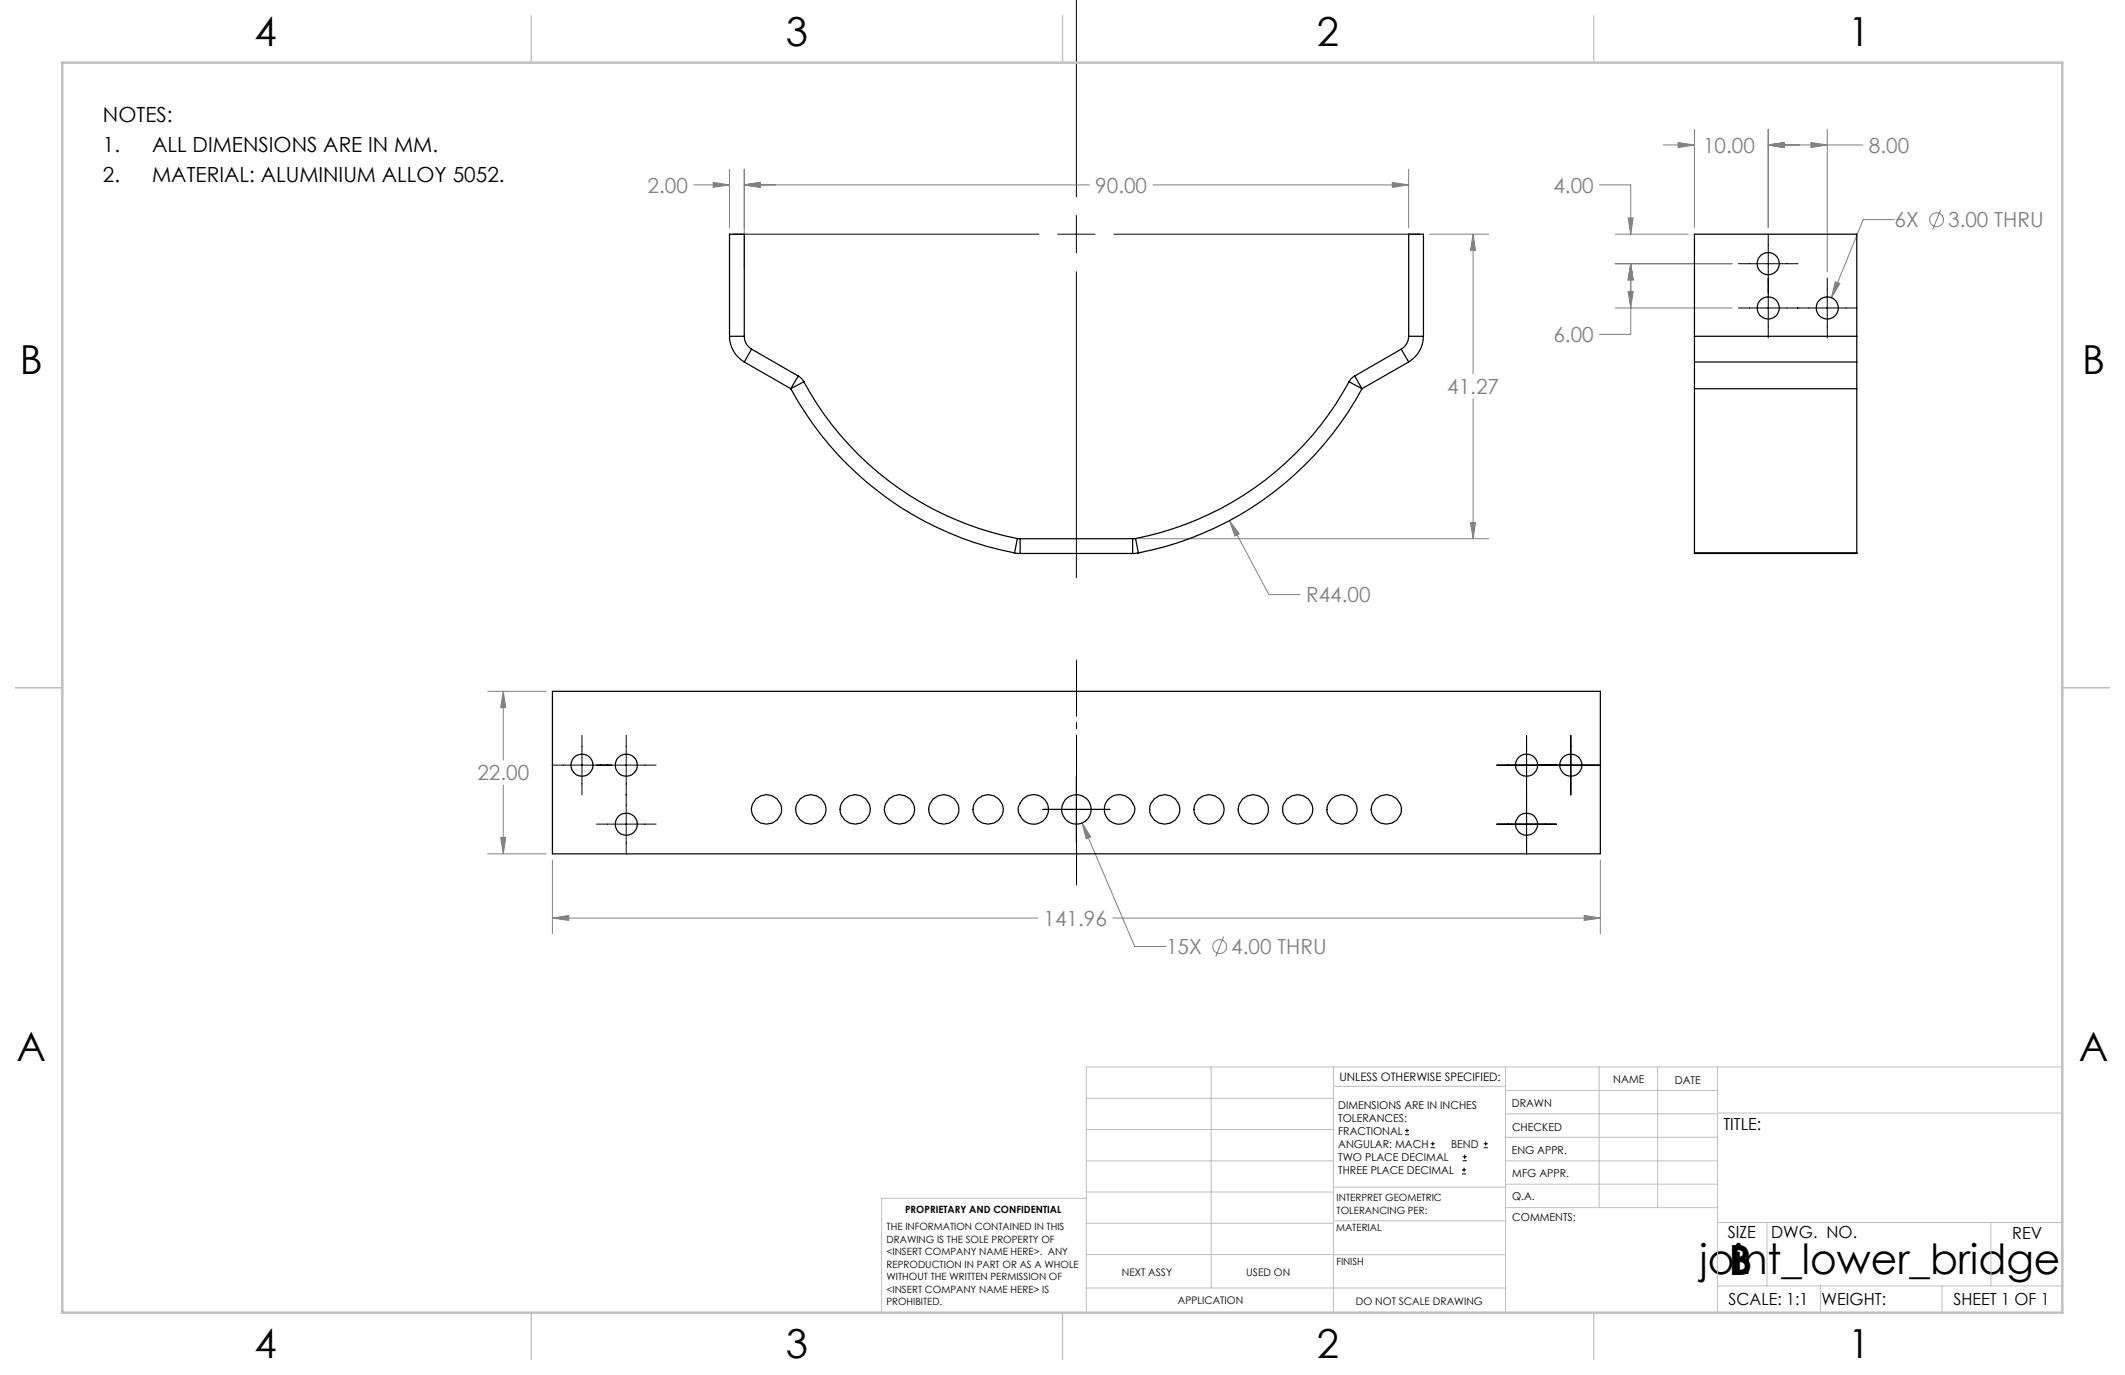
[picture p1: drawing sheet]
<svg xmlns="http://www.w3.org/2000/svg" width="432mm" height="279mm" viewBox="0 0 432 279" stroke-linecap="round" stroke-linejoin="round" font-family="sans-serif">
<g fill="none" stroke="#808080" stroke-width=".2">
<path d="M141 37.6h7.2M144.9 37.1l3.3 .5-3.3 .5zM148.2 34.4v11.9M151.2 37.6l3.3-.5v1zM151.2 34.4v20.1M151.2 37.6h70.2M234.3 37.6h51.9M282.9 37.1l3.3 .5-3.3 .5zM286.2 34.4v11.9M325 37.6h6.4v10M338 29.5h6.3M341 29l3.3 .5-3.3 .5z"/>
<path d="M344.3 26.3v20M359.3 29.5l3.3-.5v1zM359.3 26.3v19.9M359.3 29.5h19.3M368 29l3.3 .5-3.3 .5zM371.3 26.3v28.9M290.5 47.6h12M299.3 47.6l.5 3.3h-1zM299.3 47.6v28.4M328.2 47.6h14.8M328.2 53.6h23.8M330.8 59.3h1.1l-.5 3.3z"/>
<path d="M330.8 44.3h1.1l-.5 3.3zM331.4 53.6l.5 3.3h-1.1zM331.4 53.6v14.3h-6.4M372.9 57.3l1 .3-1.8 2.9zM385 44.6h-6.4l-6.5 15.9M394.3 42.7l-1.6 4M328.2 62.6h23.8M299.3 81v28.5M231.4 109.5h71.1M249.8 105.8l2 2.7-.9 .4zM249.8 105.8l8 15h6.4M298.8 106.2h1l-.5 3.3z"/>
<path d="M99.1 140.5h11.9M102.3 140.5l.5 3.3h-1.1zM102.3 140.5v13.9M102.3 159.5v14M99.1 173.5h11.9M101.7 170.2h1.1l-.5 3.3zM112.3 174.8v14.9M219.9 167.3l1.8 2.8-1 .4zM219.9 167.3l10.7 25h6.3M325.2 174.8v14.9M112.3 186.5l3.3-.5v1zM112.3 186.5h98.6"/>
<path d="M226.1 186.5h99.1M248.6 190.3l-1.5 4.1M321.9 186l3.3 .5-3.3 .5z"/>
<circle cx="393.5" cy="44.7" r="1.42"/>
<circle cx="247.8" cy="192.3" r="1.4"/>
</g>
<g fill="none" stroke="#000" stroke-width=".2">
<path d="M218.7 0v40M148.9 47.6h62.2M214.9 47.6h7.6M218.7 43.8v7.6M218.7 55.2v62.2M226.3 47.6h62.2M353.2 53.6h12.2M359.3 47.5v21.2M371.3 56.5v12.2M353.2 62.6h24.2M112.2 155.5h21.1M118.3 149.4v12.1"/>
<path d="M127.2 149.4v24.1M218.7 157.7v13.6M304.1 155.5h21.2M310.2 149.4v24.1M319.2 149.4v12.1M121.2 167.5h12.1M211.9 164.5h13.6M304.1 167.5h12.2M285.5 230.6h.8M285.5 229.7h.8M285.9 229.3v.9M290.7 233.2h.8"/>
<path d="M290.7 232.4h.8M291.1 232v.8M297.1 238.5h.8M297.1 237.7h.8M297.2 235.9h.9M297.2 235.1h.9M297.5 237.3v.8M297.6 234.6v.9M301.5 233.2h.8M301.5 232.4h.8M301.9 232v.8"/>
</g>
<path d="M218.7 134.1v45.7" fill="none" stroke="#000" stroke-width=".2" stroke-dasharray="15.2 1.3 1.3 1.3" stroke-dashoffset="3.8"/>
<g fill="none" stroke="#c0c0c0" stroke-width=".2">
<path d="M246.1 216.8v44.9M271 216.8v49.9M305.9 216.8v49.9M324.9 216.8v28.6M336.8 216.8v28.6M349 216.8v49.9M419.1 216.8h-198.4v49.9M220.7 235.9h50.3M220.7 229.5h50.3M220.7 223.2h50.3M271 220.7h34.9M305.9 231.1h43.1"/>
<path d="M305.9 226.3h43.1M305.9 221.6h43.1M305.9 235.9h43.1M349 226.2h70.1M220.7 248.6h50.3M220.7 242.2h50.3M220.7 254.9h50.3M220.7 243.5h-41.6v23.2M271 255h34.9M271 248.1h35M271 241.2h35M305.9 240.6h43.1"/>
<path d="M306 245.4h43M349 248.4h70.1M359.1 248.4v12.9M404.6 248.4v12.9M220.7 261.7h85.2M349 261.3h70.1M369.9 261.3v5.4M394.6 261.3v5.4"/>
</g>
<path d="M108 3.2v9.5M215.9 3.2v9.5M323.8 3.2v9.5M3.1 139.7h9.6M419.1 139.7h9.5M108 266.7v9.6M215.9 266.7v9.6M323.8 266.7v9.6" fill="none" stroke="#c0c0c0" stroke-width=".25"/>
<path d="M12.7 12.7h406.4v254h-406.4z" fill="none" stroke="#c0c0c0" stroke-width=".5"/>
<path d="M151.2 37.6l3.3-.5v1zM282.9 37.1l3.3 .5-3.3 .5zM298.8 106.2h1l-.5 3.3zM299.3 47.6l.5 3.3h-1zM249.8 105.8l1.1 3.1 .9-.4zM151.2 37.6l3.3-.5v1zM144.9 37.1l3.3 .5-3.3 .5zM331.4 53.6l.5 3.3h-1.1zM330.8 59.3h1.1l-.5 3.3zM359.3 29.5l3.3-.5v1zM368 29l3.3 .5-3.3 .5zM359.3 29.5l3.3-.5v1zM341 29l3.3 .5-3.3 .5zM331.4 53.6l.5 3.3h-1.1zM330.8 44.3h1.1l-.5 3.3zM372.9 57.3l-.8 3.2 1.8-2.9zM102.3 140.5l.5 3.3h-1.1zM101.7 170.2h1.1l-.5 3.3zM112.3 186.5l3.3-.5v1zM321.9 186l3.3 .5-3.3 .5zM219.9 167.3l.8 3.2 1-.4z" fill="#808080"/>
<g fill="none" stroke="#000" stroke-width=".25">
<path d="M148.2 68.3a6.1 6.1 0 0 0 3 5.3M148.2 68.3h3M148.2 68.3v-20.7h3v20.7M151.2 68.3a2.94 2.94 0 0 0 1.5 2.6M151.2 73.6l9.5 5.4M152.7 70.9l-1.5 2.7M152.7 70.9l9.5 5.5M160.7 79a66 66 0 0 0 45.5 33.4M162.2 76.4l.8 .6 .3 .6M162.2 76.4l-1.5 2.6M163.3 77.6a63.1 63.1 0 0 0 43.4 31.8M163.3 77.6l-2.6 1.4"/>
<path d="M274.1 77.6a63.1 63.1 0 0 1-43.3 31.8M274.1 77.6l2.7 1.4M275.3 76.4l-.8 .6-.4 .6M275.3 76.4l1.5 2.6M276.8 79a65.9 65.9 0 0 1-45.5 33.4M284.7 70.9l1.5 2.7M284.7 70.9l-9.4 5.5M286.2 68.3a3.1 3.1 0 0 1-1.5 2.6M286.2 68.3h3M286.2 68.3v-20.7h3v20.7M286.2 73.6l-9.4 5.4M289.2 68.3a6.1 6.1 0 0 1-3 5.3"/>
<path d="M344.3 68.3v5.3M344.3 79v33.4M344.3 68.3h33M344.3 68.3v-20.7h33v20.7M344.3 73.6v5.4M344.3 73.6h33M344.3 79h33M377.3 68.3v5.3M377.3 79v33.4M377.3 73.6v5.4M206.2 112.4l1.1 .1M206.7 109.4l.6 .1"/>
<path d="M206.7 109.4l-.5 3M207.3 109.5v3M207.3 112.5h22.9M207.3 109.5h22.9M230.2 109.5v3M230.8 109.4l-.6 .1M230.8 109.4l.5 3M231.3 112.4l-1.1 .1M344.3 112.4v.1h33v-.1M344.3 112.4h33M112.3 140.5h212.9v33h-212.9zM207.9 162.3a3 3 0 0 1 4.5 .3 3 3 0 0 1-.8 4.5 3 3 0 0 1-4.3-1.3 2.66 2.66 0 0 1 .6-3.5z"/>
<path d="M225.1 162.5a3.1 3.1 0 0 1 3.7-.7 3.1 3.1 0 0 1 1.7 3.3 3.1 3.1 0 0 1-3.1 2.4 3.1 3.1 0 0 1-3-2.5 3 3 0 0 1 .7-2.5z"/>
<circle cx="359.3" cy="53.6" r="2.25"/>
<circle cx="359.3" cy="62.6" r="2.26"/>
<circle cx="371.3" cy="62.6" r="2.26"/>
<circle cx="118.2" cy="155.5" r="2.26"/>
<circle cx="127.2" cy="155.5" r="2.26"/>
<circle cx="310.2" cy="155.5" r="2.26"/>
<circle cx="319.2" cy="155.5" r="2.26"/>
<circle cx="127.2" cy="167.5" r="2.26"/>
<circle cx="155.7" cy="164.5" r="3"/>
<circle cx="164.7" cy="164.4" r="3"/>
<circle cx="173.7" cy="164.5" r="3"/>
<circle cx="182.7" cy="164.5" r="3"/>
<circle cx="191.7" cy="164.4" r="3"/>
<circle cx="200.8" cy="164.5" r="3"/>
<circle cx="218.7" cy="164.5" r="3"/>
<circle cx="236.6" cy="164.5" r="3"/>
<circle cx="245.6" cy="164.5" r="3"/>
<circle cx="254.6" cy="164.4" r="3"/>
<circle cx="263.7" cy="164.5" r="3"/>
<circle cx="272.7" cy="164.5" r="3"/>
<circle cx="281.7" cy="164.5" r="3"/>
<circle cx="310.2" cy="167.5" r="2.26"/>
</g>
<g font-size="8.5">
<text x="345.3" y="258.9">joint_lower_bridge</text>
<text x="351.3" y="259">B</text>
</g>
<g font-size="8.1">
<text x="51.7" y="9.3">4</text>
<text x="159.7" y="9.3">3</text>
<text x="267.6" y="9.3">2</text>
<text x="375.6" y="9.3">1</text>
<text x="4" y="76">B</text>
<text x="423.1" y="76">B</text>
<text x="3.3" y="215.7">A</text>
<text x="422.4" y="215.7">A</text>
<text x="51.7" y="276">4</text>
<text x="159.7" y="276">3</text>
<text x="267.6" y="276">2</text>
<text x="375.6" y="276">1</text>
</g>
<g font-size="4.2">
<text x="20.9" y="24.7">NOTES:</text>
<text x="20.9" y="30.9">1.</text>
<text x="30.9" y="30.9">ALL DIMENSIONS ARE IN MM.</text>
<text x="20.9" y="37.1">2.</text>
<text x="30.9" y="37.1">MATERIAL: ALUMINIUM ALLOY 5052.</text>
</g>
<g font-size="4.2" fill="#808080">
<text x="346.1" y="31">10.00</text>
<text x="379.8" y="31">8.00</text>
<text x="131.6" y="39.2">2.00</text>
<text x="222.6" y="39.2">90.00</text>
<text x="315.6" y="39.2">4.00</text>
<text x="385" y="46.2">6X</text>
<text x="395.9" y="46.2">3.00 THRU</text>
<text x="315.6" y="69.5">6.00</text>
<text x="294.1" y="80.1">41.27</text>
<text x="265.4" y="122.4">R44.00</text>
<text x="97" y="158.6">22.00</text>
<text x="212" y="188.1">141.96</text>
<text x="237" y="193.9">15X</text>
<text x="250.2" y="193.9">4.00 THRU</text>
</g>
<g font-size="3.4">
<text x="350.2" y="229.5">TITLE:</text>
<text x="351.1" y="251.6">SIZE</text>
<text x="359.9" y="251.6">DWG. NO.</text>
<text x="408.9" y="251.7">REV</text>
<text x="351.2" y="265.2">SCALE: 1:1</text>
<text x="370.1" y="265.3">WEIGHT:</text>
<text x="396.9" y="265.2">SHEET 1 OF 1</text>
</g>
<text font-size="2.4" x="272.2" y="219.7">UNLESS OTHERWISE SPECIFIED:</text>
<g font-size="2.2">
<text x="327.8" y="220.1">NAME</text>
<text x="340.3" y="220.2">DATE</text>
<text x="271.9" y="225.3">DIMENSIONS ARE IN INCHES</text>
<text x="271.9" y="227.9">TOLERANCES:</text>
<text x="307.2" y="224.9">DRAWN</text>
<text x="271.9" y="230.6">FRACTIONAL</text>
<text x="271.9" y="233.2">ANGULAR: MACH</text>
<text x="294.9" y="233.2">BEND</text>
<text x="307.3" y="229.8">CHECKED</text>
<text x="271.9" y="235.9">TWO PLACE DECIMAL</text>
<text x="271.9" y="238.5">THREE PLACE DECIMAL</text>
<text x="307.2" y="234.5">ENG APPR.</text>
<text x="307.3" y="239.2">MFG APPR.</text>
<text x="307.3" y="243.9">Q.A.</text>
<text x="307.3" y="248.1">COMMENTS:</text>
</g>
<g font-size="2.1">
<text x="227.9" y="259.2">NEXT ASSY</text>
<text x="253.3" y="259.2">USED ON</text>
<text x="239.3" y="265">APPLICATION</text>
<text x="275.5" y="265.1">DO NOT SCALE DRAWING</text>
</g>
<g font-size="2">
<text x="271.6" y="244.1">INTERPRET GEOMETRIC</text>
<text x="180.2" y="250">THE INFORMATION CONTAINED IN THIS</text>
<text x="183.9" y="246.4">PROPRIETARY AND CONFIDENTIAL</text>
<text x="271.5" y="250.2">MATERIAL</text>
<text x="271.6" y="246.6">TOLERANCING PER:</text>
<text x="180.2" y="252.5">DRAWING IS THE SOLE PROPERTY OF</text>
<text x="180.2" y="255.1">&lt;INSERT COMPANY NAME HERE&gt;. ANY</text>
<text x="180.2" y="257.6">REPRODUCTION IN PART OR AS A WHOLE</text>
<text x="271.5" y="257">FINISH</text>
<text x="180.2" y="260.1">WITHOUT THE WRITTEN PERMISSION OF</text>
<text x="180.2" y="262.6">&lt;INSERT COMPANY NAME HERE&gt; IS</text>
<text x="180.2" y="265.2">PROHIBITED.</text>
</g>
</svg>
